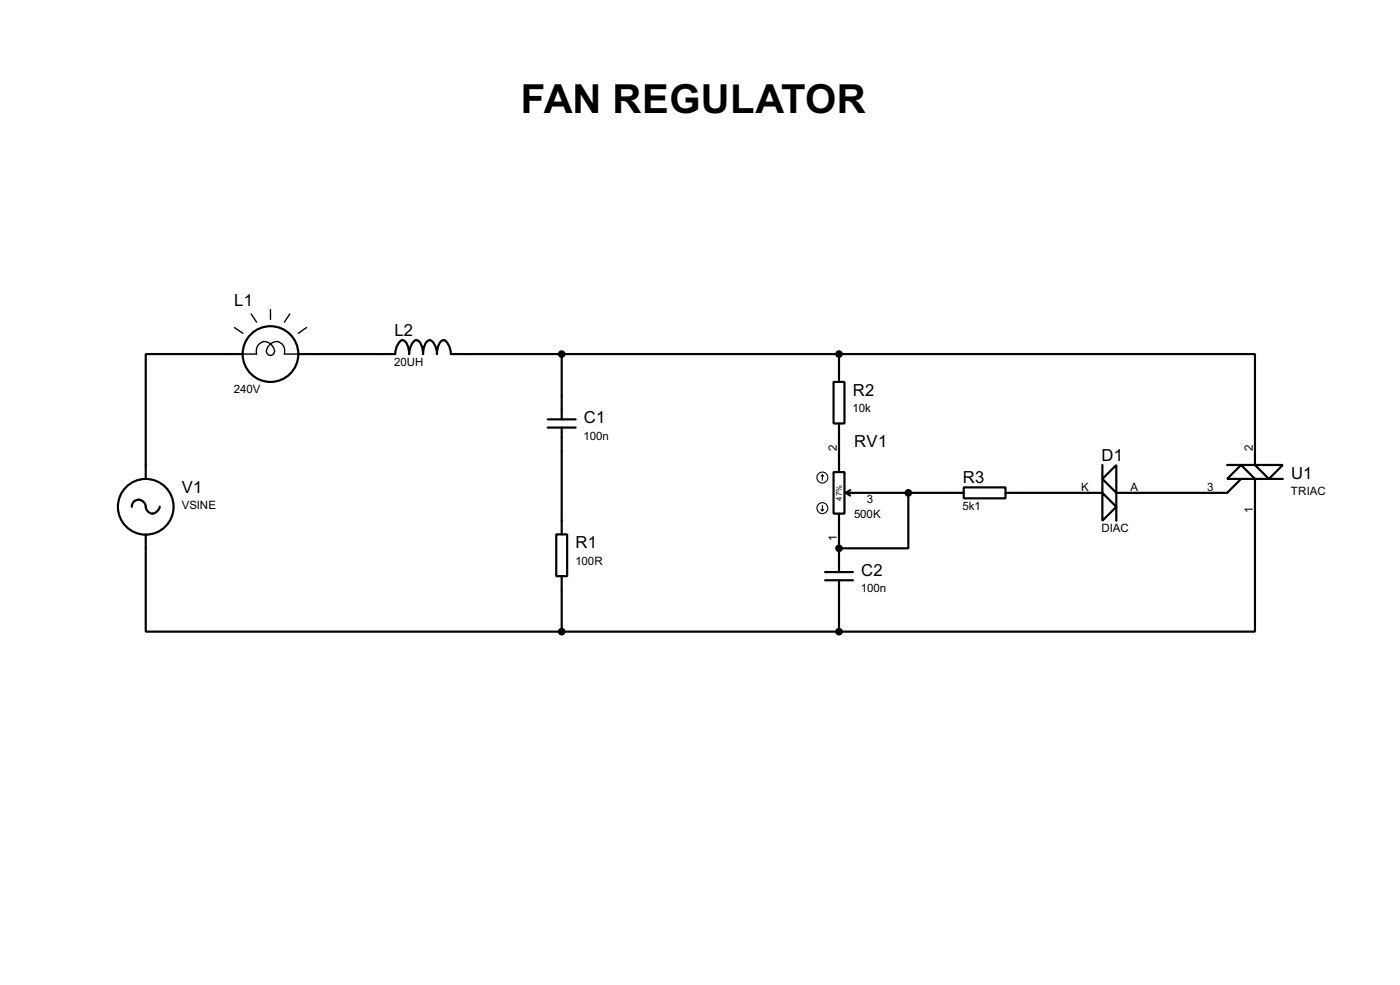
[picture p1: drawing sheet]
<svg xmlns="http://www.w3.org/2000/svg" width="256mm" height="180mm" viewBox="0 0 256 180" stroke-linecap="round" stroke-linejoin="round" font-family="sans-serif">
<g fill="none" stroke="#000" stroke-width=".4">
<path d="M44.5 64.8h-17.8v22.9M54.7 64.8h17.7a2.76 2.76 0 0 1 1.3-2.5 1.5 1.5 0 0 1 1.1 1.3l.2 1.2a2.67 2.67 0 0 1 1.3-2.5 1.5 1.5 0 0 1 1 1.3l.2 1.2a3.3 3.3 0 0 1 .9-2.4 .9 .9 0 0 1 1.2 .7l.4 1.1 .1 .6a3.3 3.3 0 0 1 .8-2.4 .89 .89 0 0 1 1.2 .7l.4 1.1 .1 .6h71.1M100.4 76.8h5.1M100.4 78.3h5.1M102.9 64.8v12M102.9 78.3v19.5M152.7 69.9h2v7.6h-2zM153.7 64.8h76.2v20.3h-5.1M153.7 64.8v5.1M153.7 77.5v8.9M24.2 92.8a1.28 1.28 0 0 1 1.2-1.4 1.28 1.28 0 0 1 1.3 1.4 1.28 1.28 0 0 0 1.3 1.2 1.28 1.28 0 0 0 1.3-1.2M26.7 97.8v17.8h76.2"/>
<path d="M101.9 97.8h2v7.7h-2zM152.7 86.4h2v7.6h-2zM153.7 94v10.7M155 90.2h21.6M155 90.2l.8 .5M155.8 89.7l-.8 .5M166.4 90.2v10.2h-12.7M176.6 89.2h7.6v2h-7.6zM202 90.2l2.5 2.6-2.5 2.5zM202 85.1v5.1h-17.8M204.5 85.1v5.1l-2.5-2.5zM224.8 87.7l2.6-2.6 2.5 2.6z"/>
<path d="M227.4 87.7l-2.6 2.5h-20.3v5.1M229.9 85.1h5.1l-2.5 2.6zM235 87.7h-5.1v27.9h-76.2M102.9 105.5v10.1M102.9 115.6h50.8M151.2 104.7h5.1M151.2 106.2h5.1M153.7 106.2v9.4"/>
<circle cx="49.5" cy="64.8" r="5.1"/>
<circle cx="26.7" cy="92.8" r="5.1"/>
</g>
<circle cx="153.7" cy="100.4" r=".2" fill="#000"/>
<path d="M43 60l1.5 1M46 57.5l1 1.5M49.6 56.7v1.8M53.1 57.5l-1 1.5M56.2 60l-1.5 1M44.5 64.8h2.5a1.69 1.69 0 0 1 1.2-2.2 1.69 1.69 0 0 1 2 1.4 .76 .76 0 0 1-.6 1.1 .76 .76 0 0 1-.7-1.1 1.87 1.87 0 0 1 2.3-1.3 1.76 1.76 0 0 1 .9 2.1h2.6" fill="none" stroke="#000" stroke-width=".25"/>
<g fill="#000" stroke="#000" stroke-width=".4">
<circle cx="102.9" cy="64.8" r=".5"/>
<circle cx="153.7" cy="64.8" r=".5"/>
<circle cx="166.4" cy="90.2" r=".5"/>
<circle cx="102.9" cy="115.6" r=".5"/>
<circle cx="153.7" cy="115.6" r=".5"/>
<circle cx="153.7" cy="100.4" r=".5"/>
</g>
<g fill="none" stroke="#000" stroke-width=".2">
<path d="M150.4 93.3l.3 .2M150.7 86.9l-.3 .3M150.7 86.9l.2 .3M150.7 86.9v1M150.7 92.5v1M150.9 93.3l-.2 .2"/>
<circle cx="150.6" cy="93" r="1"/>
<circle cx="150.6" cy="87.4" r="1"/>
</g>
<text font-size="8.2" x="95.4" y="20.6">FAN REGULATOR</text>
<g font-size="3.4">
<text x="42.9" y="56">L1</text>
<text x="72.3" y="61.4">L2</text>
<text x="107" y="77.5">C1</text>
<text x="156.3" y="72.5">R2</text>
<text x="156.5" y="81.8">RV1</text>
<text x="176.4" y="88.4">R3</text>
<text x="201.8" y="84.3">D1</text>
<text x="236.5" y="87.7">U1</text>
<text x="33.3" y="90.2">V1</text>
<text x="105.5" y="100.4">R1</text>
<text x="157.8" y="105.5">C2</text>
</g>
<g font-size="2.4">
<text x="42.9" y="72">240V</text>
<text x="72.2" y="66.9">20UH</text>
<text x="156.2" y="75.4">10k</text>
<text x="106.9" y="80.4">100n</text>
<text x="153.3" y="82.6" transform="rotate(-90 153.3 82.6)">2</text>
<text x="229.5" y="82.6" transform="rotate(-90 229.5 82.6)">2</text>
<text x="198" y="89.8">K</text>
<text x="207.1" y="89.8">A</text>
<text x="221.2" y="89.8">3</text>
<text x="33.3" y="93.2">VSINE</text>
<text x="156.5" y="94.9">500K</text>
<text x="158.8" y="92.1">3</text>
<text x="176.4" y="93.3">5k1</text>
<text x="229.5" y="93.9" transform="rotate(-90 229.5 93.9)">1</text>
<text x="236.5" y="90.7">TRIAC</text>
<text x="153.3" y="99" transform="rotate(-90 153.3 99)">1</text>
<text x="201.8" y="97.4">DIAC</text>
<text x="105.4" y="103.4">100R</text>
<text x="157.7" y="108.4">100n</text>
</g>
<text font-size="1.6" x="154.2" y="91.6" transform="rotate(-90 154.2 91.6)">47%</text>
</svg>
